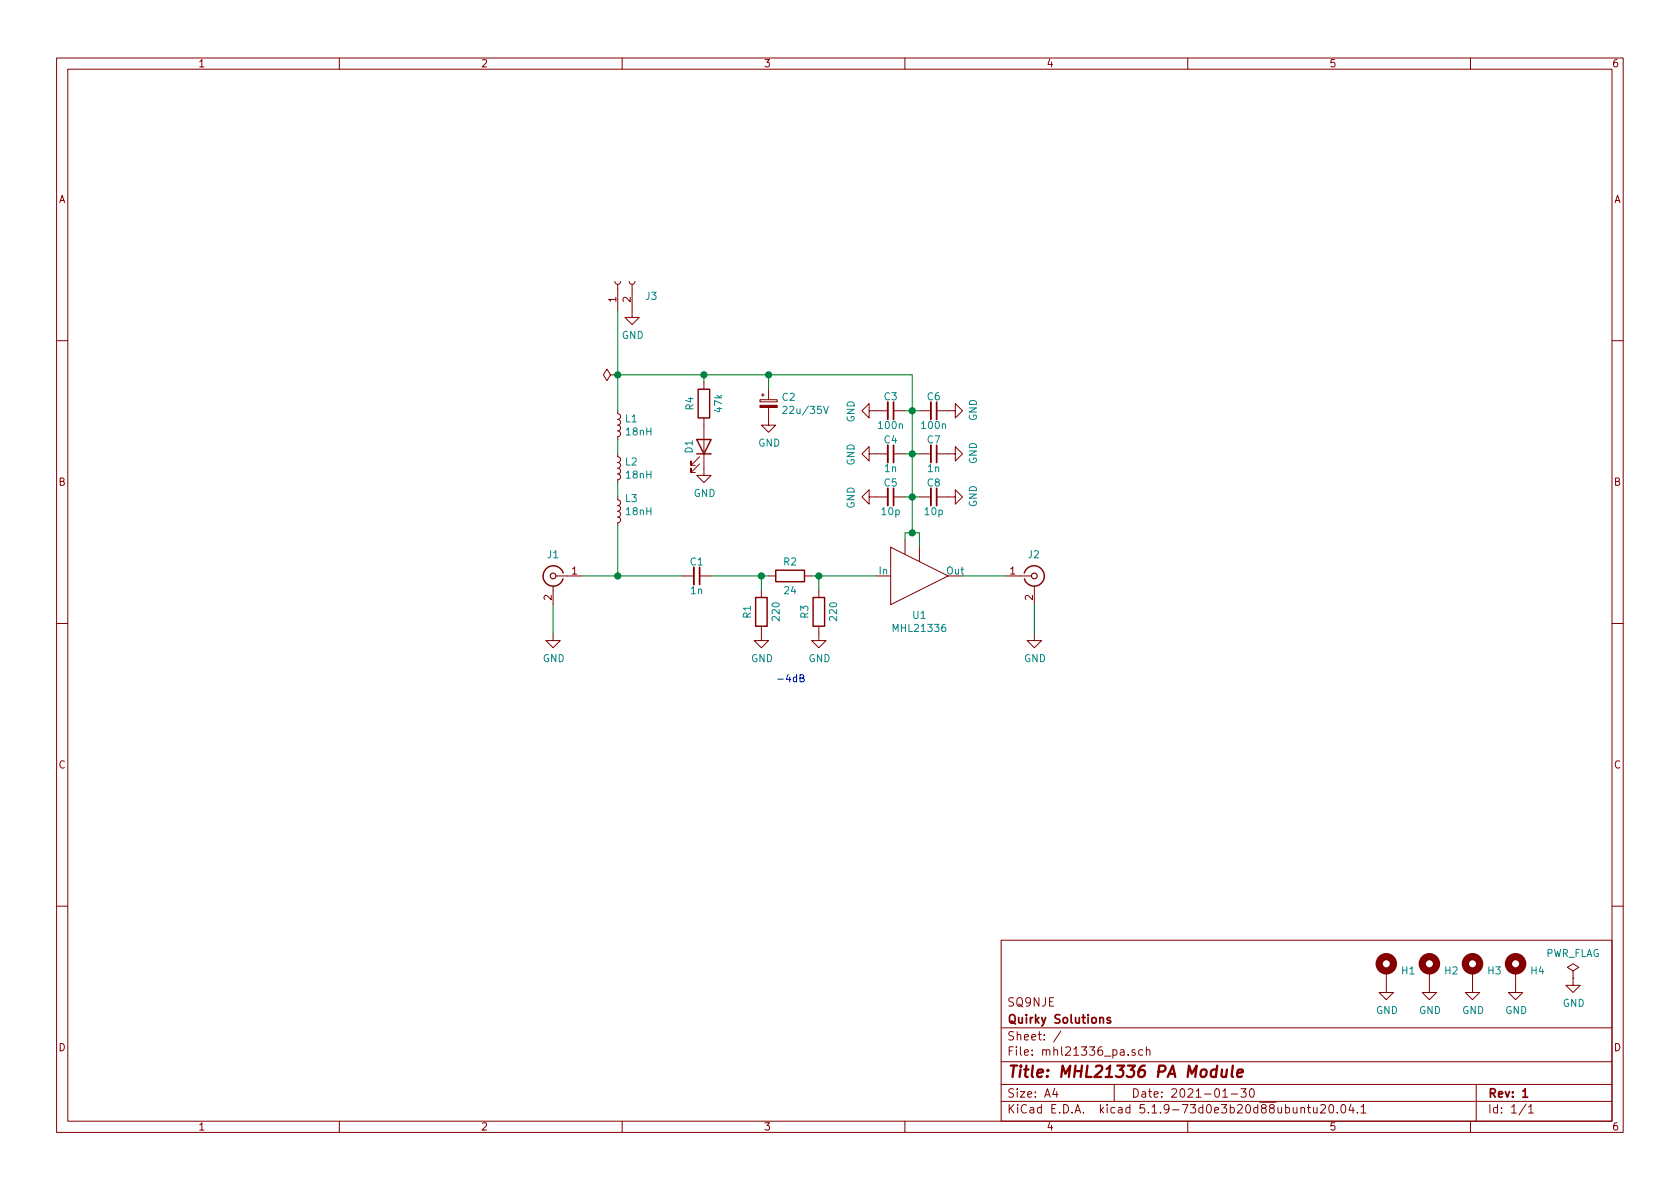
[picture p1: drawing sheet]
EESchema Schematic File Version 4
EELAYER 30 0
EELAYER END
$Descr A4 11693 8268
encoding utf-8
Sheet 1 1
Title "MHL21336 PA Module"
Date "2021-01-30"
Rev "1"
Comp "Quirky Solutions"
Comment1 "SQ9NJE"
Comment2 ""
Comment3 ""
Comment4 ""
$EndDescr
$Comp
L mhl21336:MHL21336 U1
U 1 1
P 6350 4000
F 0 "U1" H 6400 3728 50  0000 C CNN
F 1 "MHL21336" H 6400 3637 50  0000 C CNN
F 2 "MHL21336:MHL21336" H 6350 4000 50  0001 C CNN
F 3 "" H 6350 4000 50  0001 C CNN
	1    6350 4000
	1    0    0    -1  
$EndComp
$Comp
L Connector:Conn_Coaxial J1
U 1 1
P 3850 4000
F 0 "J1" H 3850 4150 50  0000 C CNN
F 1 "Conn_Coaxial" H 3780 4147 50  0001 C CNN
F 2 "Connector_Coaxial:SMA_Samtec_SMA-J-P-X-ST-EM1_EdgeMount" H 3850 4000 50  0001 C CNN
F 3 " ~" H 3850 4000 50  0001 C CNN
	1    3850 4000
	-1   0    0    -1  
$EndComp
$Comp
L Connector:Conn_Coaxial J2
U 1 1
P 7200 4000
F 0 "J2" H 7150 4150 50  0000 L CNN
F 1 "Conn_Coaxial" H 7299 3885 50  0001 L CNN
F 2 "Connector_Coaxial:SMA_Samtec_SMA-J-P-X-ST-EM1_EdgeMount" H 7200 4000 50  0001 C CNN
F 3 " ~" H 7200 4000 50  0001 C CNN
	1    7200 4000
	1    0    0    -1  
$EndComp
$Comp
L power:GND #PWR01
U 1 1
P 3850 4400
F 0 "#PWR01" H 3850 4150 50  0001 C CNN
F 1 "GND" H 3855 4227 50  0000 C CNN
F 2 "" H 3850 4400 50  0001 C CNN
F 3 "" H 3850 4400 50  0001 C CNN
	1    3850 4400
	1    0    0    -1  
$EndComp
$Comp
L power:GND #PWR012
U 1 1
P 7200 4400
F 0 "#PWR012" H 7200 4150 50  0001 C CNN
F 1 "GND" H 7205 4227 50  0000 C CNN
F 2 "" H 7200 4400 50  0001 C CNN
F 3 "" H 7200 4400 50  0001 C CNN
	1    7200 4400
	1    0    0    -1  
$EndComp
Wire Wire Line
	3850 4200 3850 4400
Wire Wire Line
	7200 4200 7200 4400
Wire Wire Line
	7000 4000 6700 4000
$Comp
L Connector:Conn_01x02_Female J3
U 1 1
P 4300 1950
F 0 "J3" V 4194 1762 50  0000 R CNN
F 1 "Conn_01x02_Female" V 4149 1762 50  0001 R CNN
F 2 "Connector_JST:JST_XH_B2B-XH-A_1x02_P2.50mm_Vertical" H 4300 1950 50  0001 C CNN
F 3 "~" H 4300 1950 50  0001 C CNN
	1    4300 1950
	0    -1   -1   0   
$EndComp
$Comp
L Device:R R4
U 1 1
P 4900 2800
F 0 "R4" V 4800 2800 50  0000 C CNN
F 1 "47k" V 5000 2800 50  0000 C CNN
F 2 "Resistor_SMD:R_0805_2012Metric_Pad1.20x1.40mm_HandSolder" V 4830 2800 50  0001 C CNN
F 3 "~" H 4900 2800 50  0001 C CNN
	1    4900 2800
	1    0    0    -1  
$EndComp
$Comp
L power:GND #PWR08
U 1 1
P 4400 2150
F 0 "#PWR08" H 4400 1900 50  0001 C CNN
F 1 "GND" H 4405 1977 50  0000 C CNN
F 2 "" H 4400 2150 50  0001 C CNN
F 3 "" H 4400 2150 50  0001 C CNN
	1    4400 2150
	1    0    0    -1  
$EndComp
$Comp
L Device:LED D1
U 1 1
P 4900 3100
F 0 "D1" H 4900 3000 50  0000 C CNN
F 1 "LED" H 4891 2936 50  0001 C CNN
F 2 "LED_SMD:LED_0805_2012Metric_Pad1.15x1.40mm_HandSolder" H 4900 3100 50  0001 C CNN
F 3 "~" H 4900 3100 50  0001 C CNN
	1    4900 3100
	0    1    -1   0   
$EndComp
$Comp
L power:PWR_FLAG #FLG0101
U 1 1
P 10950 6800
F 0 "#FLG0101" H 10950 6875 50  0001 C CNN
F 1 "PWR_FLAG" H 10950 6974 50  0000 C CNN
F 2 "" H 10950 6800 50  0001 C CNN
F 3 "~" H 10950 6800 50  0001 C CNN
	1    10950 6800
	1    0    0    -1  
$EndComp
$Comp
L power:GND #PWR0101
U 1 1
P 10950 6800
F 0 "#PWR0101" H 10950 6550 50  0001 C CNN
F 1 "GND" H 10955 6627 50  0000 C CNN
F 2 "" H 10950 6800 50  0001 C CNN
F 3 "" H 10950 6800 50  0001 C CNN
	1    10950 6800
	1    0    0    -1  
$EndComp
$Comp
L power:PWR_FLAG #FLG0103
U 1 1
P 4300 2600
F 0 "#FLG0103" H 4300 2675 50  0001 C CNN
F 1 "PWR_FLAG" V 4300 2728 50  0001 L CNN
F 2 "" H 4300 2600 50  0001 C CNN
F 3 "~" H 4300 2600 50  0001 C CNN
	1    4300 2600
	0    -1   -1   0   
$EndComp
$Comp
L Device:C_Small C1
U 1 1
P 4850 4000
F 0 "C1" V 4750 4000 50  0000 C CNN
F 1 "1n" V 4950 4000 50  0000 C CNN
F 2 "Capacitor_SMD:C_0805_2012Metric_Pad1.18x1.45mm_HandSolder" H 4850 4000 50  0001 C CNN
F 3 "~" H 4850 4000 50  0001 C CNN
	1    4850 4000
	0    1    1    0   
$EndComp
$Comp
L Device:L_Small L3
U 1 1
P 4300 3550
F 0 "L3" H 4348 3641 50  0000 L CNN
F 1 "18nH" H 4348 3550 50  0000 L CNN
F 2 "Inductor_SMD:L_0603_1608Metric_Pad1.05x0.95mm_HandSolder" H 4300 3550 50  0001 C CNN
F 3 "~" H 4300 3550 50  0001 C CNN
F 4 "LQG18HN8N2J00D" H 4348 3459 50  0001 L CNN "TME PN"
	1    4300 3550
	1    0    0    -1  
$EndComp
$Comp
L Device:C_Small C5
U 1 1
P 6200 3450
F 0 "C5" V 6100 3450 50  0000 C CNN
F 1 "10p" V 6300 3450 50  0000 C CNN
F 2 "Capacitor_SMD:C_0603_1608Metric_Pad1.08x0.95mm_HandSolder" H 6200 3450 50  0001 C CNN
F 3 "~" H 6200 3450 50  0001 C CNN
	1    6200 3450
	0    1    1    0   
$EndComp
$Comp
L Device:C_Small C4
U 1 1
P 6200 3150
F 0 "C4" V 6100 3150 50  0000 C CNN
F 1 "1n" V 6300 3150 50  0000 C CNN
F 2 "Capacitor_SMD:C_0603_1608Metric_Pad1.08x0.95mm_HandSolder" H 6200 3150 50  0001 C CNN
F 3 "~" H 6200 3150 50  0001 C CNN
	1    6200 3150
	0    1    1    0   
$EndComp
$Comp
L Device:C_Small C3
U 1 1
P 6200 2850
F 0 "C3" V 6100 2850 50  0000 C CNN
F 1 "100n" V 6300 2850 50  0000 C CNN
F 2 "Capacitor_SMD:C_0603_1608Metric_Pad1.08x0.95mm_HandSolder" H 6200 2850 50  0001 C CNN
F 3 "~" H 6200 2850 50  0001 C CNN
	1    6200 2850
	0    1    1    0   
$EndComp
$Comp
L Device:C_Small C6
U 1 1
P 6500 2850
F 0 "C6" V 6400 2850 50  0000 C CNN
F 1 "100n" V 6600 2850 50  0000 C CNN
F 2 "Capacitor_SMD:C_0603_1608Metric_Pad1.08x0.95mm_HandSolder" H 6500 2850 50  0001 C CNN
F 3 "~" H 6500 2850 50  0001 C CNN
	1    6500 2850
	0    1    1    0   
$EndComp
$Comp
L Device:C_Small C7
U 1 1
P 6500 3150
F 0 "C7" V 6400 3150 50  0000 C CNN
F 1 "1n" V 6600 3150 50  0000 C CNN
F 2 "Capacitor_SMD:C_0603_1608Metric_Pad1.08x0.95mm_HandSolder" H 6500 3150 50  0001 C CNN
F 3 "~" H 6500 3150 50  0001 C CNN
	1    6500 3150
	0    1    1    0   
$EndComp
$Comp
L Device:C_Small C8
U 1 1
P 6500 3450
F 0 "C8" V 6400 3450 50  0000 C CNN
F 1 "10p" V 6600 3450 50  0000 C CNN
F 2 "Capacitor_SMD:C_0603_1608Metric_Pad1.08x0.95mm_HandSolder" H 6500 3450 50  0001 C CNN
F 3 "~" H 6500 3450 50  0001 C CNN
	1    6500 3450
	0    1    1    0   
$EndComp
Wire Wire Line
	4300 3650 4300 4000
Wire Wire Line
	4300 4000 4050 4000
Wire Wire Line
	6300 3750 6300 3700
Wire Wire Line
	6300 3700 6350 3700
Wire Wire Line
	6400 3700 6400 3800
Wire Wire Line
	6350 3700 6350 3450
Connection ~ 6350 3700
Wire Wire Line
	6350 3700 6400 3700
Connection ~ 4300 2600
Wire Wire Line
	4300 2600 4300 2150
$Comp
L power:GND #PWR06
U 1 1
P 6100 2850
F 0 "#PWR06" H 6100 2600 50  0001 C CNN
F 1 "GND" H 6105 2677 50  0000 C CNN
F 2 "" H 6100 2850 50  0001 C CNN
F 3 "" H 6100 2850 50  0001 C CNN
	1    6100 2850
	0    1    1    0   
$EndComp
$Comp
L power:GND #PWR07
U 1 1
P 6100 3150
F 0 "#PWR07" H 6100 2900 50  0001 C CNN
F 1 "GND" H 6105 2977 50  0000 C CNN
F 2 "" H 6100 3150 50  0001 C CNN
F 3 "" H 6100 3150 50  0001 C CNN
	1    6100 3150
	0    1    1    0   
$EndComp
$Comp
L power:GND #PWR09
U 1 1
P 6100 3450
F 0 "#PWR09" H 6100 3200 50  0001 C CNN
F 1 "GND" H 6105 3277 50  0000 C CNN
F 2 "" H 6100 3450 50  0001 C CNN
F 3 "" H 6100 3450 50  0001 C CNN
	1    6100 3450
	0    1    1    0   
$EndComp
$Comp
L power:GND #PWR010
U 1 1
P 6600 2850
F 0 "#PWR010" H 6600 2600 50  0001 C CNN
F 1 "GND" H 6605 2677 50  0000 C CNN
F 2 "" H 6600 2850 50  0001 C CNN
F 3 "" H 6600 2850 50  0001 C CNN
	1    6600 2850
	0    -1   -1   0   
$EndComp
$Comp
L power:GND #PWR011
U 1 1
P 6600 3150
F 0 "#PWR011" H 6600 2900 50  0001 C CNN
F 1 "GND" H 6605 2977 50  0000 C CNN
F 2 "" H 6600 3150 50  0001 C CNN
F 3 "" H 6600 3150 50  0001 C CNN
	1    6600 3150
	0    -1   -1   0   
$EndComp
$Comp
L power:GND #PWR013
U 1 1
P 6600 3450
F 0 "#PWR013" H 6600 3200 50  0001 C CNN
F 1 "GND" H 6605 3277 50  0000 C CNN
F 2 "" H 6600 3450 50  0001 C CNN
F 3 "" H 6600 3450 50  0001 C CNN
	1    6600 3450
	0    -1   -1   0   
$EndComp
Wire Wire Line
	6300 2850 6350 2850
Connection ~ 6350 2850
Wire Wire Line
	6350 2850 6350 2600
Wire Wire Line
	6400 2850 6350 2850
Wire Wire Line
	6300 3150 6350 3150
Connection ~ 6350 3150
Wire Wire Line
	6350 3150 6350 2850
Wire Wire Line
	6400 3150 6350 3150
Wire Wire Line
	6300 3450 6350 3450
Connection ~ 6350 3450
Wire Wire Line
	6350 3450 6350 3150
Wire Wire Line
	6400 3450 6350 3450
$Comp
L Mechanical:MountingHole_Pad H1
U 1 1
P 9650 6750
F 0 "H1" H 9750 6753 50  0000 L CNN
F 1 "MountingHole_Pad" H 9750 6708 50  0001 L CNN
F 2 "MountingHole:MountingHole_3.2mm_M3_DIN965_Pad" H 9650 6750 50  0001 C CNN
F 3 "~" H 9650 6750 50  0001 C CNN
	1    9650 6750
	1    0    0    -1  
$EndComp
$Comp
L Mechanical:MountingHole_Pad H2
U 1 1
P 9950 6750
F 0 "H2" H 10050 6753 50  0000 L CNN
F 1 "MountingHole_Pad" H 10050 6708 50  0001 L CNN
F 2 "MountingHole:MountingHole_3.2mm_M3_DIN965_Pad" H 9950 6750 50  0001 C CNN
F 3 "~" H 9950 6750 50  0001 C CNN
	1    9950 6750
	1    0    0    -1  
$EndComp
$Comp
L Mechanical:MountingHole_Pad H3
U 1 1
P 10250 6750
F 0 "H3" H 10350 6753 50  0000 L CNN
F 1 "MountingHole_Pad" H 10350 6708 50  0001 L CNN
F 2 "MountingHole:MountingHole_3.2mm_M3_DIN965_Pad" H 10250 6750 50  0001 C CNN
F 3 "~" H 10250 6750 50  0001 C CNN
	1    10250 6750
	1    0    0    -1  
$EndComp
$Comp
L Mechanical:MountingHole_Pad H4
U 1 1
P 10550 6750
F 0 "H4" H 10650 6753 50  0000 L CNN
F 1 "MountingHole_Pad" H 10650 6708 50  0001 L CNN
F 2 "MountingHole:MountingHole_3.2mm_M3_DIN965_Pad" H 10550 6750 50  0001 C CNN
F 3 "~" H 10550 6750 50  0001 C CNN
	1    10550 6750
	1    0    0    -1  
$EndComp
$Comp
L power:GND #PWR014
U 1 1
P 9650 6850
F 0 "#PWR014" H 9650 6600 50  0001 C CNN
F 1 "GND" H 9655 6677 50  0000 C CNN
F 2 "" H 9650 6850 50  0001 C CNN
F 3 "" H 9650 6850 50  0001 C CNN
	1    9650 6850
	1    0    0    -1  
$EndComp
$Comp
L power:GND #PWR015
U 1 1
P 9950 6850
F 0 "#PWR015" H 9950 6600 50  0001 C CNN
F 1 "GND" H 9955 6677 50  0000 C CNN
F 2 "" H 9950 6850 50  0001 C CNN
F 3 "" H 9950 6850 50  0001 C CNN
	1    9950 6850
	1    0    0    -1  
$EndComp
$Comp
L power:GND #PWR016
U 1 1
P 10250 6850
F 0 "#PWR016" H 10250 6600 50  0001 C CNN
F 1 "GND" H 10255 6677 50  0000 C CNN
F 2 "" H 10250 6850 50  0001 C CNN
F 3 "" H 10250 6850 50  0001 C CNN
	1    10250 6850
	1    0    0    -1  
$EndComp
$Comp
L power:GND #PWR017
U 1 1
P 10550 6850
F 0 "#PWR017" H 10550 6600 50  0001 C CNN
F 1 "GND" H 10555 6677 50  0000 C CNN
F 2 "" H 10550 6850 50  0001 C CNN
F 3 "" H 10550 6850 50  0001 C CNN
	1    10550 6850
	1    0    0    -1  
$EndComp
Wire Wire Line
	4900 2600 4900 2650
Connection ~ 4900 2600
Wire Wire Line
	4900 2600 4300 2600
$Comp
L Device:CP_Small C2
U 1 1
P 5350 2800
F 0 "C2" H 5438 2846 50  0000 L CNN
F 1 "22u/35V" H 5438 2755 50  0000 L CNN
F 2 "Capacitor_Tantalum_SMD:CP_EIA-7343-31_Kemet-D_Pad2.25x2.55mm_HandSolder" H 5350 2800 50  0001 C CNN
F 3 "~" H 5350 2800 50  0001 C CNN
	1    5350 2800
	1    0    0    -1  
$EndComp
Wire Wire Line
	5350 2700 5350 2600
Wire Wire Line
	5350 2600 4900 2600
$Comp
L Device:R R1
U 1 1
P 5300 4250
F 0 "R1" V 5200 4250 50  0000 C CNN
F 1 "220" V 5400 4250 50  0000 C CNN
F 2 "Resistor_SMD:R_0805_2012Metric_Pad1.20x1.40mm_HandSolder" V 5230 4250 50  0001 C CNN
F 3 "~" H 5300 4250 50  0001 C CNN
	1    5300 4250
	1    0    0    -1  
$EndComp
$Comp
L Device:R R3
U 1 1
P 5700 4250
F 0 "R3" V 5600 4250 50  0000 C CNN
F 1 "220" V 5800 4250 50  0000 C CNN
F 2 "Resistor_SMD:R_0805_2012Metric_Pad1.20x1.40mm_HandSolder" V 5630 4250 50  0001 C CNN
F 3 "~" H 5700 4250 50  0001 C CNN
	1    5700 4250
	1    0    0    -1  
$EndComp
$Comp
L Device:R R2
U 1 1
P 5500 4000
F 0 "R2" V 5400 4000 50  0000 C CNN
F 1 "24" V 5600 4000 50  0000 C CNN
F 2 "Resistor_SMD:R_0805_2012Metric_Pad1.20x1.40mm_HandSolder" V 5430 4000 50  0001 C CNN
F 3 "~" H 5500 4000 50  0001 C CNN
	1    5500 4000
	0    1    1    0   
$EndComp
$Comp
L power:GND #PWR02
U 1 1
P 5300 4400
F 0 "#PWR02" H 5300 4150 50  0001 C CNN
F 1 "GND" H 5305 4227 50  0000 C CNN
F 2 "" H 5300 4400 50  0001 C CNN
F 3 "" H 5300 4400 50  0001 C CNN
	1    5300 4400
	1    0    0    -1  
$EndComp
$Comp
L power:GND #PWR04
U 1 1
P 5700 4400
F 0 "#PWR04" H 5700 4150 50  0001 C CNN
F 1 "GND" H 5705 4227 50  0000 C CNN
F 2 "" H 5700 4400 50  0001 C CNN
F 3 "" H 5700 4400 50  0001 C CNN
	1    5700 4400
	1    0    0    -1  
$EndComp
Wire Wire Line
	5650 4000 5700 4000
Wire Wire Line
	5700 4100 5700 4000
Wire Wire Line
	5300 4100 5300 4000
Wire Wire Line
	5300 4000 5350 4000
Text Notes 5400 4750 0    50   ~ 0
-4dB
$Comp
L Device:L_Small L2
U 1 1
P 4300 3250
F 0 "L2" H 4348 3296 50  0000 L CNN
F 1 "18nH" H 4348 3205 50  0000 L CNN
F 2 "Inductor_SMD:L_0603_1608Metric_Pad1.05x0.95mm_HandSolder" H 4300 3250 50  0001 C CNN
F 3 "~" H 4300 3250 50  0001 C CNN
	1    4300 3250
	1    0    0    -1  
$EndComp
Wire Wire Line
	4300 3450 4300 3350
$Comp
L power:GND #PWR03
U 1 1
P 4900 3250
F 0 "#PWR03" H 4900 3000 50  0001 C CNN
F 1 "GND" H 4905 3077 50  0000 C CNN
F 2 "" H 4900 3250 50  0001 C CNN
F 3 "" H 4900 3250 50  0001 C CNN
	1    4900 3250
	1    0    0    -1  
$EndComp
$Comp
L power:GND #PWR05
U 1 1
P 5350 2900
F 0 "#PWR05" H 5350 2650 50  0001 C CNN
F 1 "GND" H 5355 2727 50  0000 C CNN
F 2 "" H 5350 2900 50  0001 C CNN
F 3 "" H 5350 2900 50  0001 C CNN
	1    5350 2900
	1    0    0    -1  
$EndComp
$Comp
L Device:L_Small L1
U 1 1
P 4300 2950
F 0 "L1" H 4348 2996 50  0000 L CNN
F 1 "18nH" H 4348 2905 50  0000 L CNN
F 2 "Inductor_SMD:L_0603_1608Metric_Pad1.05x0.95mm_HandSolder" H 4300 2950 50  0001 C CNN
F 3 "~" H 4300 2950 50  0001 C CNN
	1    4300 2950
	1    0    0    -1  
$EndComp
Wire Wire Line
	4300 3150 4300 3050
Wire Wire Line
	4300 2850 4300 2600
Wire Wire Line
	4300 4000 4750 4000
Connection ~ 4300 4000
Wire Wire Line
	4950 4000 5300 4000
Connection ~ 5300 4000
Wire Wire Line
	5700 4000 6100 4000
Connection ~ 5700 4000
Wire Wire Line
	5350 2600 6350 2600
Connection ~ 5350 2600
$EndSCHEMATC
